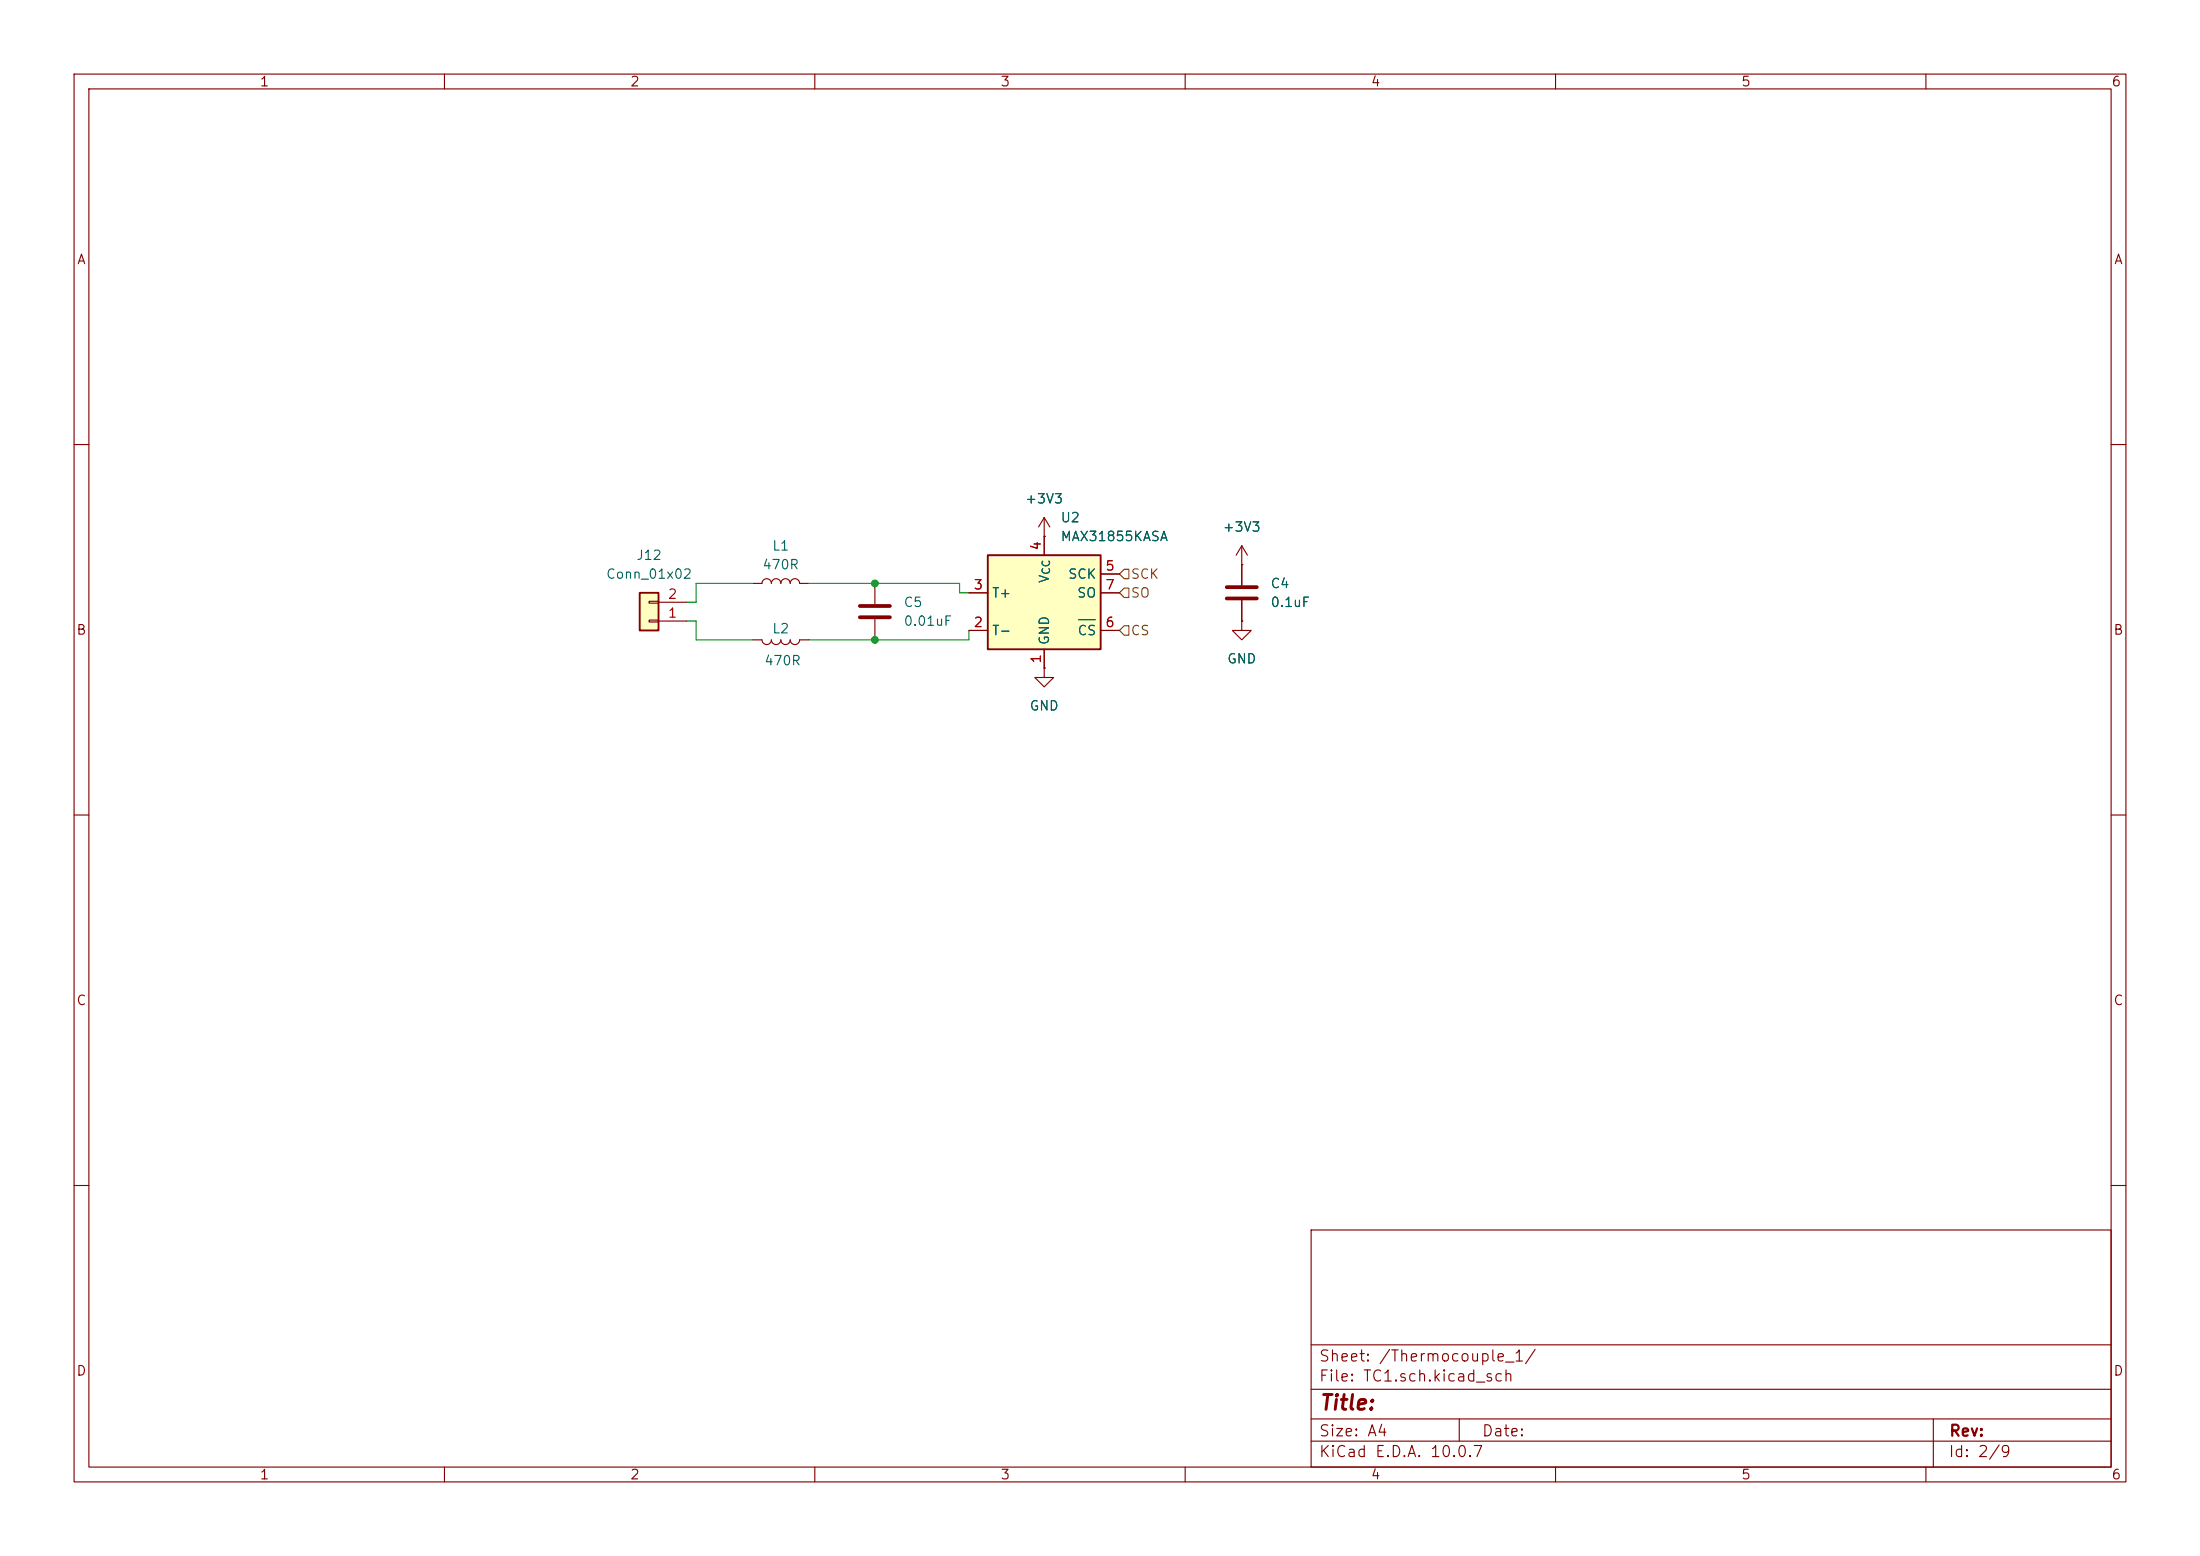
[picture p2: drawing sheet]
<svg xmlns="http://www.w3.org/2000/svg" width="297mm" height="210mm" viewBox="0 0 297 210" stroke-linecap="round" stroke-linejoin="round" font-family="sans-serif">
<g fill="none" stroke="#840000" stroke-width=".15">
<path d="M10 10h277v190h-277zM12 12h273v186h-273zM60 10v2M110 10v2M160 10v2M210 10v2M260 10v2M10 60h2M141 72.4h.1M141 69.9l-.8 1.2M141 69.9l.7 1.2M141 69.9v2.5"/>
<path d="M285 60h2M141 90.2v1.2h1.2l-1.2 1.3-1.3-1.3h1.3M141 90.2h.1M10 110h2M285 110h2M10 160h2M177 166h108v32h-108zM285 160h2M60 198v2M110 198v2M160 198v2M177 194.5h108"/>
<path d="M177 191.5h108M177 187.5h108M177 181.5h108M197 191.5v3M210 198v2M260 198v2M261 191.5v6.5"/>
</g>
<path d="M133.3 74.9h15.3v12.7h-15.3z" fill="#ffffc2"/>
<path d="M133.3 74.9h15.3v12.7h-15.3z" fill="none" stroke="#840000" stroke-width=".25"/>
<path d="M118.1 78.7v2.8M141 72.4v2.5M148.6 77.5h2.5M118.1 83.6v2.8M130.8 85.1h2.5M130.8 80h2.5M141 87.6v2.6M148.6 85.1h2.5M148.6 80h2.5" fill="none" stroke="#840000" stroke-width=".15"/>
<path d="M145.6 83.6h2.3" fill="none" stroke="#006464" stroke-width=".15"/>
<path d="M116.1 81.8h4M116.1 83.3h4" fill="none" stroke="#840000" stroke-width=".51"/>
<path d="M86.4 80h2.5v5.1h-2.5z" fill="#ffffc2"/>
<path d="M86.4 80h2.5v5.1h-2.5z" fill="none" stroke="#840000" stroke-width=".25"/>
<g fill="none" stroke="#840000" stroke-width=".15">
<path d="M101.6 78.7h1.3a.64 .64 0 0 1 .6-.6 .64 .64 0 0 1 .6 .6 .64 .64 0 0 1 .7-.6 .64 .64 0 0 1 .6 .6 .64 .64 0 0 1 .6-.6 .64 .64 0 0 1 .7 .6 .64 .64 0 0 1 .6-.6 .64 .64 0 0 1 .6 .6h1.3M141 72.4h.1M141 72.4v2.5M148.6 77.5h2.5M167.6 76.2h.1M167.6 73.7l-.7 1.2M167.6 73.7l.8 1.2M167.6 73.7v5.3M87.6 83.7h1.3v.2h-1.3zM87.6 81.2h1.3v.2h-1.3zM88.9 83.8h3.8M88.9 81.3h3.8"/>
<path d="M101.6 86.4h1.3a.64 .64 0 0 0 .6 .6 .64 .64 0 0 0 .6-.6 .64 .64 0 0 0 .7 .6 .64 .64 0 0 0 .6-.6 .64 .64 0 0 0 .6 .6 .64 .64 0 0 0 .7-.6 .64 .64 0 0 0 .6 .6 .64 .64 0 0 0 .6-.6h1.3M130.8 85.1h2.5M130.8 80h2.5M141 90.2h.1M141 87.6v2.6M148.6 85.1h2.5M148.6 80h2.5M167.6 83.8v1.3h1.3l-1.3 1.3-1.2-1.3h1.2M167.6 83.8h.1M167.6 81v2.8"/>
</g>
<path d="M165.6 79.2h4.1M165.6 80.8h4.1" fill="none" stroke="#840000" stroke-width=".51"/>
<path d="M151.8 76.8h.6v1.3h-.6l-.7-.6zM151.8 79.4h.6v1.2h-.6l-.7-.6zM151.8 84.5h.6v1.2h-.6l-.7-.6z" fill="none" stroke="#725600" stroke-width=".15"/>
<path d="M101.6 78.7h-7.6v2.6h-1.3M109.2 78.7h20.3v1.3h1.3M92.7 83.8h1.3v2.6h7.6M130.8 85.1v1.3h-21.6" fill="none" stroke="#009600" stroke-width=".15"/>
<path d="M145.6 83.6h2.3" fill="none" stroke="#006464" stroke-width=".15"/>
<g fill="#009600" stroke="#009600" stroke-width=".14">
<circle cx="118.1" cy="78.7" r=".46"/>
<circle cx="118.1" cy="86.4" r=".46"/>
</g>
<text font-size="2" fill="#840000" x="178" y="190.8">Title:</text>
<g font-size="1.5" fill="#840000">
<text x="178" y="184.1">Sheet: /Thermocouple_1/</text>
<text x="178" y="186.8">File: TC1.sch.kicad_sch</text>
<text x="178" y="197">KiCad E.D.A. 10.0.7</text>
<text x="178" y="194.2">Size: A4</text>
<text x="200" y="194.2">Date:</text>
<text x="263" y="197">Id: 2/9</text>
<text x="263" y="194.2">Rev:</text>
</g>
<g font-size="1.3" fill="#840000">
<text x="35" y="12">1</text>
<text x="85" y="12">2</text>
<text x="135" y="12">3</text>
<text x="185" y="12">4</text>
<text x="235" y="12">5</text>
<text x="285" y="12">6</text>
<text x="10.3" y="36">A</text>
<text x="285.3" y="36">A</text>
<text x="10.2" y="86">B</text>
<text x="285.2" y="86">B</text>
<text x="10.2" y="136">C</text>
<text x="285.2" y="136">C</text>
<text x="10.2" y="186">D</text>
<text x="285.2" y="186">D</text>
<text x="35" y="200">1</text>
<text x="85" y="200">2</text>
<text x="135" y="200">3</text>
<text x="185" y="200">4</text>
<text x="235" y="200">5</text>
<text x="285" y="200">6</text>
</g>
<g font-size="1.3" fill="#006464">
<text x="138.3" y="68.3">+3V3</text>
<text x="143.1" y="70.8">U2</text>
<text x="85.8" y="75.9">J12</text>
<text x="102.8" y="77.2">470R</text>
<text x="104.2" y="74.6">L1</text>
<text x="143.1" y="73.4">MAX31855KASA</text>
<text x="165" y="72.1">+3V3</text>
<text x="81.7" y="78.4">Conn_01x02</text>
<text x="121.9" y="82.2">C5</text>
<text x="133.8" y="81">T+</text>
<text x="141.9" y="78.8" transform="rotate(-90 141.9 78.8)">V</text>
<text x="144.1" y="78.4">SCK</text>
<text x="145.3" y="81">SO</text>
<text x="171.4" y="79.7">C4</text>
<text x="171.4" y="82.2">0.1uF</text>
<text x="104.2" y="85.8">L2</text>
<text x="121.9" y="84.8">0.01uF</text>
<text x="133.8" y="86.1">T-</text>
<text x="141.9" y="87.1" transform="rotate(-90 141.9 87.1)">GND</text>
<text x="145.4" y="86.1">CS</text>
<text x="165.6" y="89.9">GND</text>
<text x="103.1" y="90.1">470R</text>
<text x="138.9" y="96.2">GND</text>
</g>
<g font-size="1.3" fill="#a90000">
<text x="140.8" y="74.4" transform="rotate(-90 140.8 74.4)">4</text>
<text x="149.1" y="77.3">5</text>
<text x="90.1" y="83.7">1</text>
<text x="90.1" y="81.1">2</text>
<text x="131.3" y="79.9">3</text>
<text x="149.1" y="79.9">7</text>
<text x="131.3" y="85">2</text>
<text x="140.8" y="89.6" transform="rotate(-90 140.8 89.6)">1</text>
<text x="149.1" y="85">6</text>
</g>
<g font-size="1.3" fill="#725600">
<text x="152.6" y="78.4">SCK</text>
<text x="152.6" y="81">SO</text>
<text x="152.6" y="86.1">CS</text>
</g>
<text font-size="1" fill="#006464" x="142" y="77.7" transform="rotate(-90 142 77.7)">CC</text>
</svg>
